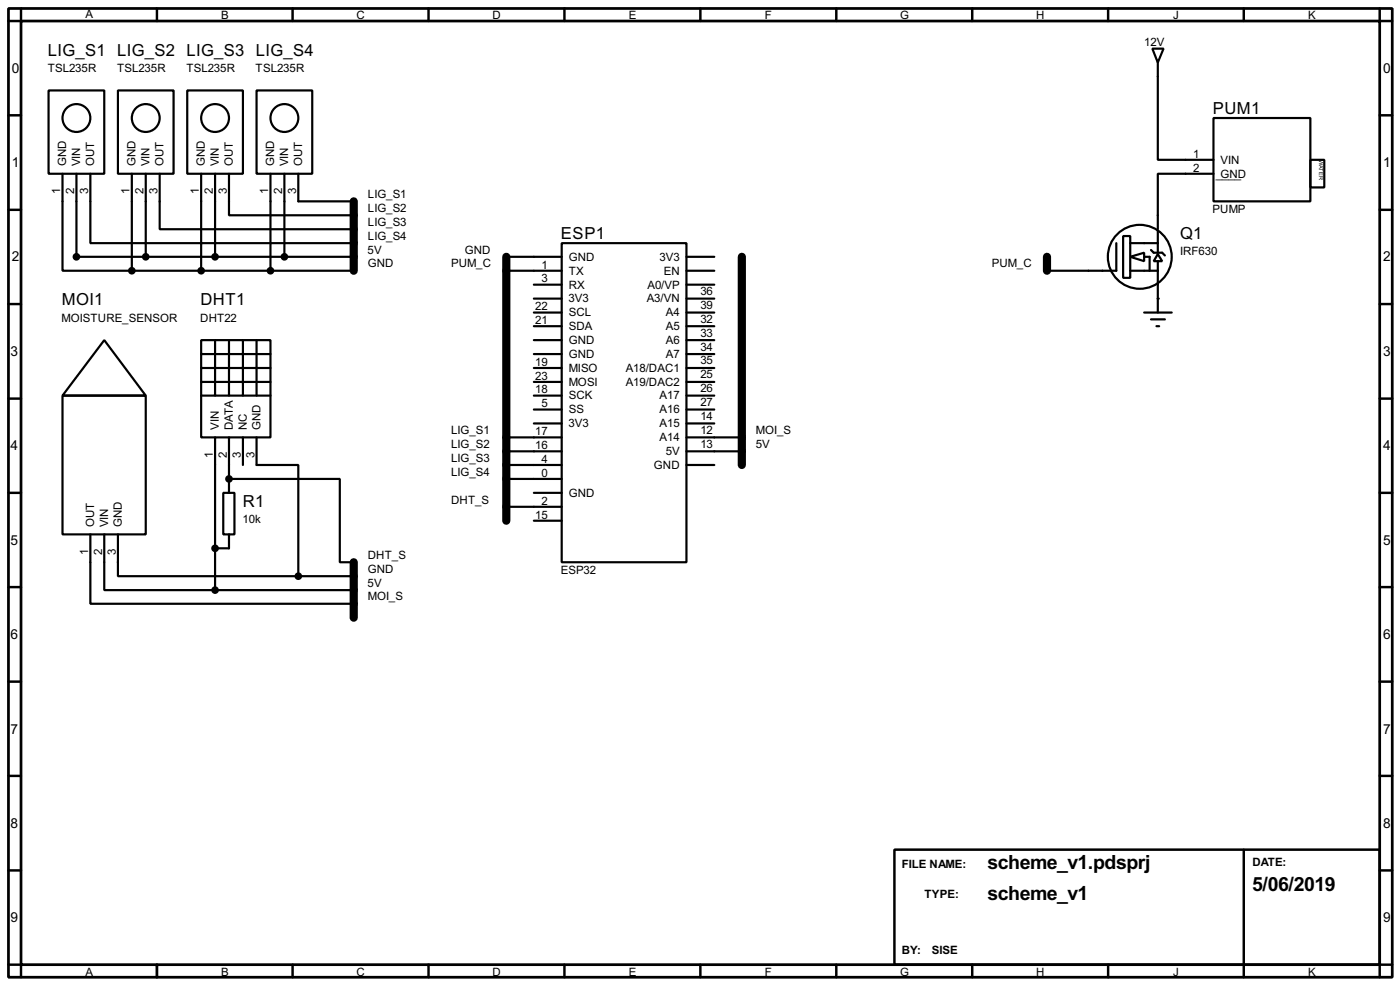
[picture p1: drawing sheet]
<svg xmlns="http://www.w3.org/2000/svg" width="256mm" height="180mm" viewBox="0 0 256 180" stroke-linecap="round" stroke-linejoin="round" font-family="sans-serif">
<path d="M1.6 1.6h253.5v177.3h-253.5zM3.9 3.9h248.9v172.7h-248.9z" fill="none" stroke="#000" stroke-width=".5"/>
<g fill="none" stroke="#000" stroke-width=".45">
<path d="M3.9 1.6v2.3h-2.3M28.8 1.6v2.3M53.6 1.6v2.3M78.5 1.6v2.3M103.4 1.6v2.3M128.3 1.6v2.3M153.2 1.6v2.3M178.1 1.6v2.3M203 1.6v2.3M227.9 1.6v2.3M252.8 1.6v2.3h2.3M1.6 21.1h2.3"/>
<path d="M1.6 38.4h2.3M252.8 21.1h2.3M252.8 38.4h2.3M1.6 55.7h2.3M252.8 55.7h2.3M1.6 73h2.3M252.8 73h2.3M1.6 90.2h2.3M252.8 90.2h2.3M1.6 107.5h2.3M252.8 107.5h2.3M1.6 124.8h2.3"/>
<path d="M252.8 124.8h2.3M1.6 142h2.3M1.6 159.3h2.3M163.9 155.5h88.9v21.1h-88.9zM227.9 155.5v23.4M252.8 142h2.3M252.8 159.3h2.3M1.6 176.6h2.3v2.3M28.8 176.6v2.3M53.6 176.6v2.3M78.5 176.6v2.3M103.4 176.6v2.3"/>
<path d="M128.3 176.6v2.3M153.2 176.6v2.3M178.1 176.6v2.3M203 176.6v2.3M255.1 176.6h-2.3v2.3"/>
</g>
<path d="M64.8 36.9v12.7M92.8 47v48.3M135.9 47v38.1M191.8 47v2.6M64.8 102.9v10.2" fill="none" stroke="#000" stroke-width="1.5"/>
<g fill="none" stroke="#000" stroke-width=".4">
<path d="M8.9 16.6h10.2v15.2h-10.2zM21.6 16.6h10.2v15.2h-10.2zM34.3 16.6h10.2v15.2h-10.2zM47 16.6h10.2v15.2h-10.2zM211.1 8.9h2.1l-1.1 2.6zM212.1 11.5v17.8h10.2M11.5 31.8v17.8h12.7M14 31.8v15.2h50.8M16.6 31.8v12.7h48.2M24.2 31.8v17.8M26.7 31.8v15.2M29.3 31.8v10.2h35.5"/>
<path d="M36.9 31.8v17.8M39.4 31.8v15.2M42 31.8v7.6h22.8M49.6 31.8v17.8M52.1 31.8v15.2M54.7 31.8v5.1h10.1M222.3 21.6h17.8v15.3h-17.8zM222.3 31.8h-10.2v10.2M240.1 29.3h2.5v5h-2.5zM24.2 49.6h40.6M92.8 49.6h10.1M92.8 47h10.1"/>
<path d="M97.8 52.1h5.1M97.8 57.2h5.1M97.8 59.7h5.1M97.8 54.7h5.1M102.9 44.5h22.9v58.4h-22.9zM125.8 49.6h5.1M125.8 47h5.1M125.8 52.1h5.1M125.8 57.2h5.1M125.8 59.7h5.1M125.8 54.7h5.1M204.5 44.5v5.1h-12.7"/>
<path d="M205.8 43.2h1.3v7.7h-1.3zM207.1 47l2.5-.7v1.5zM207.1 49.6h5M207.1 44.5h5M209.6 47h1v2.6M209.6 57.2h5.1M210.9 58.5h2.5M210.9 45.8l.5 .5h1.5l.5 .5M211.9 59.7h.5M212.1 46.5l.8 1.3h-1.5zM212.1 42.2v4.1M212.1 47.8v9.4"/>
<path d="M11.5 72.4h15.2v25.4h-15.2zM19.1 62.3l7.6 10.1h-15.2zM36.9 62.3h12.7v17.8h-12.7zM36.9 64.8h12.7M36.9 67.4h12.7M36.9 69.9h12.7M36.9 72.4h12.7M39.4 62.3v10.1M42 62.3v10.1M44.5 62.3v10.1M47 62.3v10.1M97.8 62.3h5.1"/>
<path d="M97.8 64.8h5.1M97.8 67.4h5.1M97.8 69.9h5.1M97.8 75h5.1M97.8 72.4h5.1M97.8 77.5h5.1M125.8 62.3h5.1M125.8 64.8h5.1M125.8 67.4h5.1M125.8 69.9h5.1M125.8 75h5.1M125.8 72.4h5.1"/>
<path d="M125.8 77.5h5.1M16.6 97.8v12.7h48.2M19.1 97.8v10.2h20.3M21.6 97.8v7.7h33.1M39.4 80.1v27.9M40.9 90.2h2.1v7.6h-2.1zM42 87.7h20.3v15.2h2.5M42 80.1v10.1M42 97.8v2.6h-2.6M44.5 80.1v5M47 80.1v5h7.7v20.4M92.8 80.1h10.1"/>
<path d="M92.8 82.6h10.1M92.8 85.1h10.1M92.8 87.7h10.1M92.8 92.8h10.1M97.8 90.2h5.1M97.8 95.3h5.1M125.8 80.1h10.1M125.8 82.6h10.1M125.8 85.1h5.1M39.4 108h25.4M54.7 105.5h10.1"/>
<circle cx="14" cy="21.6" r="2.55"/>
<circle cx="26.7" cy="21.6" r="2.55"/>
<circle cx="39.4" cy="21.6" r="2.55"/>
<circle cx="52.1" cy="21.6" r="2.55"/>
<circle cx="208.8" cy="47" r="5.9"/>
</g>
<g fill="#000">
<circle cx="212.1" cy="54.7" r=".2"/>
<circle cx="42" cy="87.7" r=".2"/>
</g>
<g fill="#000" stroke="#000" stroke-width=".4">
<circle cx="14" cy="47" r=".5"/>
<circle cx="24.1" cy="49.6" r=".5"/>
<circle cx="26.7" cy="47" r=".5"/>
<circle cx="36.8" cy="49.6" r=".5"/>
<circle cx="39.4" cy="47" r=".5"/>
<circle cx="49.5" cy="49.6" r=".5"/>
<circle cx="52.1" cy="47" r=".5"/>
<circle cx="41.9" cy="87.7" r=".5"/>
<circle cx="39.4" cy="108" r=".5"/>
<circle cx="39.4" cy="100.4" r=".5"/>
<circle cx="54.6" cy="105.5" r=".5"/>
</g>
<g font-size="4">
<text x="180.9" y="159.1">scheme_v1.pdsprj</text>
<text x="180.9" y="164.8">scheme_v1</text>
<text x="229.4" y="163.1">5/06/2019</text>
</g>
<g font-size="3.4">
<text x="8.8" y="10.2">LIG_S1 LIG_S2 LIG_S3 LIG_S4</text>
<text x="222.2" y="20.8">PUM1</text>
<text x="102.8" y="43.7">ESP1</text>
<text x="216.2" y="43.7">Q1</text>
<text x="11.3" y="55.9">MOI1</text>
<text x="36.7" y="55.9">DHT1</text>
<text x="44.5" y="92.8">R1</text>
</g>
<g font-size="2.8">
<text x="2.2" y="13.4">0</text>
<text x="253.4" y="13.4">0</text>
<text x="2.2" y="30.6">1</text>
<text x="253.4" y="30.6">1</text>
<text x="2.2" y="47.9">2</text>
<text x="253.4" y="47.9">2</text>
<text x="1.9" y="65.2">3</text>
<text x="253.4" y="65.2">3</text>
<text x="1.9" y="82.4">4</text>
<text x="253.4" y="82.4">4</text>
<text x="1.9" y="99.7">5</text>
<text x="253.4" y="99.7">5</text>
<text x="1.9" y="117">6</text>
<text x="253.4" y="117">6</text>
<text x="1.9" y="134.3">7</text>
<text x="253.4" y="134.3">7</text>
<text x="1.9" y="151.5">8</text>
<text x="253.4" y="151.5">8</text>
<text x="1.9" y="168.8">9</text>
<text x="253.4" y="168.8">9</text>
</g>
<g font-size="2.4">
<text x="15.6" y="3.2">A</text>
<text x="40.5" y="3.5">B</text>
<text x="65.3" y="3.5">C</text>
<text x="90.2" y="3.5">D</text>
<text x="115.2" y="3.5">E</text>
<text x="140.1" y="3.5">F</text>
<text x="164.9" y="3.5">G</text>
<text x="189.8" y="3.5">H</text>
<text x="214.9" y="3.5">J</text>
<text x="239.6" y="3.5">K</text>
<text x="209.6" y="8.3">12V</text>
<text x="8.7" y="13.2">TSL235R</text>
<text x="21.4" y="13.2">TSL235R</text>
<text x="34.1" y="13.2">TSL235R</text>
<text x="46.8" y="13.2">TSL235R</text>
<text x="218.6" y="28.9">1</text>
<text x="223.6" y="30">VIN</text>
<text x="11.1" y="35.5" transform="rotate(-90 11.1 35.5)">1</text>
<text x="12.1" y="30.5" transform="rotate(-90 12.1 30.5)">GND</text>
<text x="13.6" y="35.5" transform="rotate(-90 13.6 35.5)">2</text>
<text x="14.7" y="30.5" transform="rotate(-90 14.7 30.5)">VIN</text>
<text x="16.2" y="35.5" transform="rotate(-90 16.2 35.5)">3</text>
<text x="17.3" y="30.5" transform="rotate(-90 17.3 30.5)">OUT</text>
<text x="23.8" y="35.5" transform="rotate(-90 23.8 35.5)">1</text>
<text x="24.9" y="30.5" transform="rotate(-90 24.9 30.5)">GND</text>
<text x="26.3" y="35.5" transform="rotate(-90 26.3 35.5)">2</text>
<text x="27.4" y="30.5" transform="rotate(-90 27.4 30.5)">VIN</text>
<text x="28.9" y="35.5" transform="rotate(-90 28.9 35.5)">3</text>
<text x="30" y="30.5" transform="rotate(-90 30 30.5)">OUT</text>
<text x="36.5" y="35.5" transform="rotate(-90 36.5 35.5)">1</text>
<text x="37.6" y="30.5" transform="rotate(-90 37.6 30.5)">GND</text>
<text x="39" y="35.5" transform="rotate(-90 39 35.5)">2</text>
<text x="40.1" y="30.5" transform="rotate(-90 40.1 30.5)">VIN</text>
<text x="41.6" y="35.5" transform="rotate(-90 41.6 35.5)">3</text>
<text x="42.7" y="30.5" transform="rotate(-90 42.7 30.5)">OUT</text>
<text x="49.2" y="35.5" transform="rotate(-90 49.2 35.5)">1</text>
<text x="50.3" y="30.5" transform="rotate(-90 50.3 30.5)">GND</text>
<text x="51.7" y="35.4" transform="rotate(-90 51.7 35.4)">2</text>
<text x="52.8" y="30.5" transform="rotate(-90 52.8 30.5)">VIN</text>
<text x="54.3" y="35.5" transform="rotate(-90 54.3 35.5)">3</text>
<text x="55.4" y="30.5" transform="rotate(-90 55.4 30.5)">OUT</text>
<text x="218.6" y="31.4">2</text>
<text x="222.8" y="32.5">_GND</text>
<text x="223.9" y="32.5">___</text>
<text x="67.4" y="41.3">LIG_S3</text>
<text x="67.4" y="36.3">LIG_S1</text>
<text x="67.4" y="38.8">LIG_S2</text>
<text x="222.1" y="39">PUMP</text>
<text x="67.4" y="46.4">5V</text>
<text x="67.4" y="43.9">LIG_S4</text>
<text x="85.1" y="46.4">GND</text>
<text x="104.2" y="47.7">GND</text>
<text x="120.8" y="47.7">3V3</text>
<text x="216.2" y="46.7">IRF630</text>
<text x="67.4" y="49">GND</text>
<text x="82.6" y="49">PUM_C</text>
<text x="99.2" y="49.2">1</text>
<text x="99.2" y="51.7">3</text>
<text x="104.2" y="50.3">TX</text>
<text x="104.2" y="52.8">RX</text>
<text x="118.6" y="52.8">A0/VP</text>
<text x="121.6" y="50.3">EN</text>
<text x="128.3" y="54">36</text>
<text x="181.7" y="49">PUM_C</text>
<text x="11.3" y="58.9">MOISTURE_SENSOR</text>
<text x="36.7" y="58.9">DHT22</text>
<text x="98.1" y="56.8">22</text>
<text x="98.1" y="59.3">21</text>
<text x="104.2" y="55.4">3V3</text>
<text x="104.2" y="57.9">SCL</text>
<text x="118.5" y="55.4">A3/VN</text>
<text x="122" y="57.9">A4</text>
<text x="128.3" y="56.6">39</text>
<text x="128.3" y="59.1">32</text>
<text x="104.2" y="63">GND</text>
<text x="104.2" y="60.4">SDA</text>
<text x="104.2" y="65.5">GND</text>
<text x="122" y="60.4">A5</text>
<text x="122" y="63">A6</text>
<text x="122" y="65.5">A7</text>
<text x="128.3" y="61.6">33</text>
<text x="128.3" y="64.2">34</text>
<text x="98.1" y="67">19</text>
<text x="98.1" y="69.5">23</text>
<text x="98.1" y="72">18</text>
<text x="104.2" y="68.1">MISO</text>
<text x="104.2" y="70.6">MOSI</text>
<text x="114.6" y="68.1">A18/DAC1</text>
<text x="114.6" y="70.6">A19/DAC2</text>
<text x="128.3" y="66.7">35</text>
<text x="128.3" y="69.3">25</text>
<text x="128.3" y="71.8">26</text>
<text x="99.2" y="74.6">5</text>
<text x="104.2" y="75.7">SS</text>
<text x="104.2" y="73.1">SCK</text>
<text x="120.8" y="73.1">A17</text>
<text x="120.8" y="75.7">A16</text>
<text x="128.3" y="74.3">27</text>
<text x="128.3" y="76.9">14</text>
<text x="39" y="83.8" transform="rotate(-90 39 83.8)">1</text>
<text x="40.1" y="78.7" transform="rotate(-90 40.1 78.7)">VIN</text>
<text x="41.5" y="83.8" transform="rotate(-90 41.5 83.8)">2</text>
<text x="42.7" y="78.7" transform="rotate(-90 42.7 78.7)">DATA</text>
<text x="44.1" y="83.8" transform="rotate(-90 44.1 83.8)">3</text>
<text x="45.2" y="78.7" transform="rotate(-90 45.2 78.7)">NC</text>
<text x="46.6" y="83.8" transform="rotate(-90 46.6 83.8)">3</text>
<text x="47.7" y="78.7" transform="rotate(-90 47.7 78.7)">GND</text>
<text x="82.6" y="79.5">LIG_S1</text>
<text x="82.6" y="82">LIG_S2</text>
<text x="98.1" y="79.7">17</text>
<text x="98.1" y="82.2">16</text>
<text x="104.2" y="78.2">3V3</text>
<text x="120.8" y="78.2">A15</text>
<text x="120.8" y="80.8">A14</text>
<text x="122" y="83.3">5V</text>
<text x="128.3" y="79.4">12</text>
<text x="128.3" y="82">13</text>
<text x="138.5" y="82">5V</text>
<text x="138.5" y="79.5">MOI_S</text>
<text x="82.6" y="84.5">LIG_S3</text>
<text x="82.6" y="87.1">LIG_S4</text>
<text x="99.2" y="84.7">4</text>
<text x="99.2" y="87.3">0</text>
<text x="119.8" y="85.8">GND</text>
<text x="44.5" y="95.7">10k</text>
<text x="82.6" y="92.2">DHT_S</text>
<text x="98.1" y="94.9">15</text>
<text x="99.2" y="92.4">2</text>
<text x="104.2" y="90.9">GND</text>
<text x="16.1" y="101.5" transform="rotate(-90 16.1 101.5)">1</text>
<text x="17.3" y="96.5" transform="rotate(-90 17.3 96.5)">OUT</text>
<text x="18.7" y="101.5" transform="rotate(-90 18.7 101.5)">2</text>
<text x="19.8" y="96.5" transform="rotate(-90 19.8 96.5)">VIN</text>
<text x="21.2" y="101.5" transform="rotate(-90 21.2 101.5)">3</text>
<text x="22.3" y="96.5" transform="rotate(-90 22.3 96.5)">GND</text>
<text x="67.4" y="107.4">5V</text>
<text x="67.4" y="102.3">DHT_S</text>
<text x="67.4" y="104.9">GND</text>
<text x="102.7" y="105">ESP32</text>
<text x="67.4" y="109.9">MOI_S</text>
<text x="165.2" y="158.9">FILE NAME:</text>
<text x="229.4" y="158.4">DATE:</text>
<text x="169.4" y="164.3">TYPE:</text>
<text x="15.6" y="178.6">A</text>
<text x="40.5" y="178.6">B</text>
<text x="65.3" y="178.6">C</text>
<text x="90.2" y="178.6">D</text>
<text x="115.2" y="178.6">E</text>
<text x="140.1" y="178.6">F</text>
<text x="164.9" y="178.6">G</text>
<text x="165.2" y="174.7">BY:</text>
<text x="170.7" y="174.7">SISE</text>
<text x="189.8" y="178.6">H</text>
<text x="214.9" y="178.6">J</text>
<text x="239.6" y="178.6">K</text>
</g>
<text font-size="1.2" x="241.7" y="29.3" transform="rotate(90 241.7 29.3)">WATER</text>
</svg>
